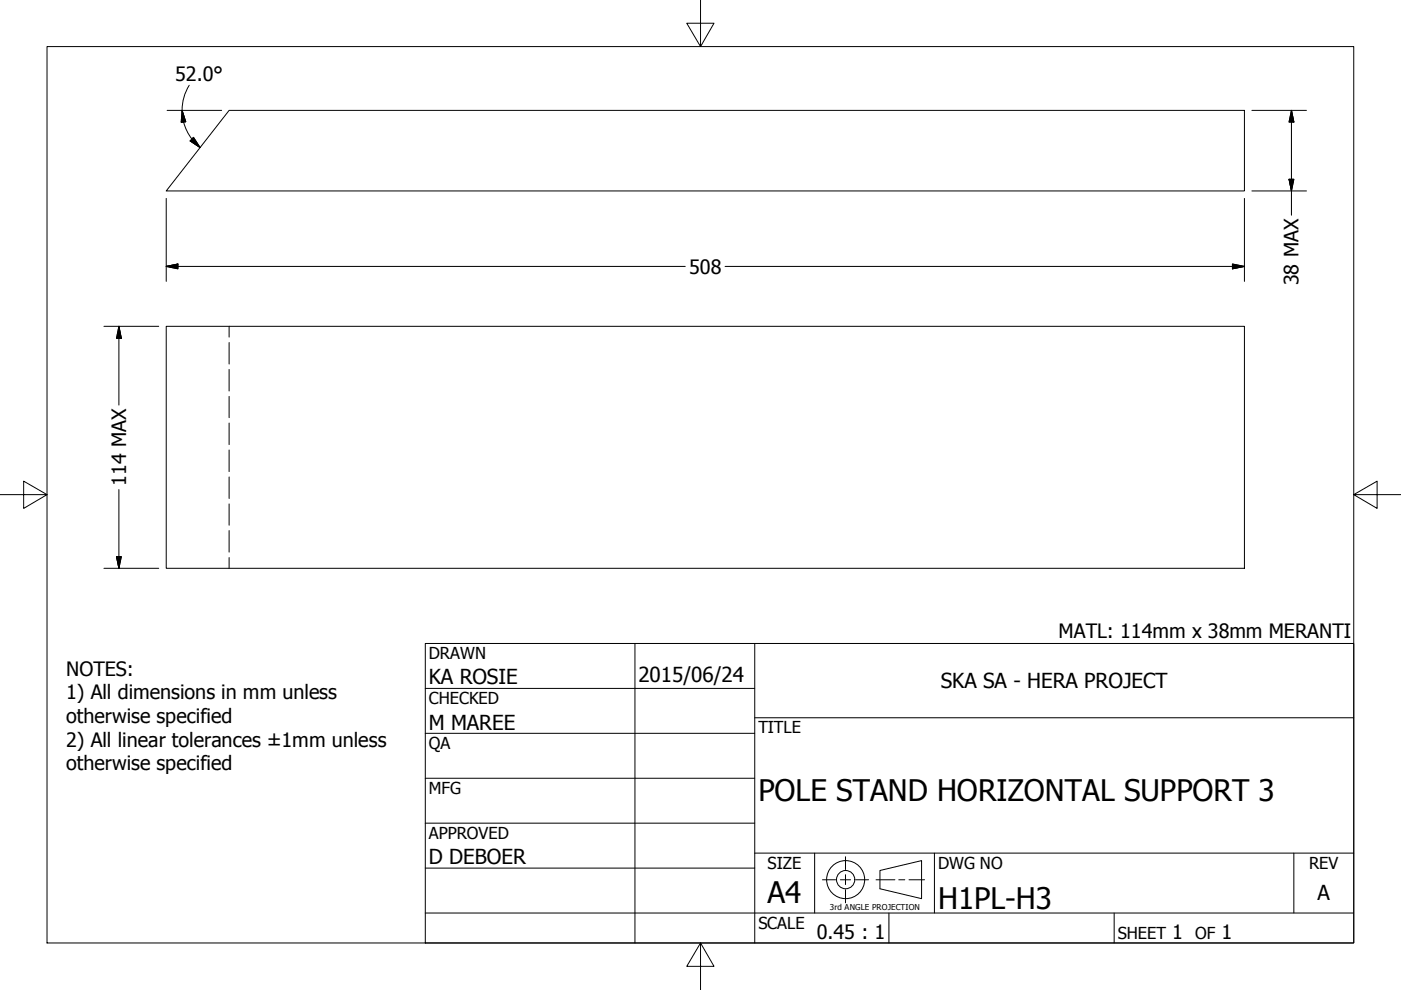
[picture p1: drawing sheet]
<svg xmlns="http://www.w3.org/2000/svg" width="297mm" height="210mm" viewBox="0 0 297 210" stroke-linecap="round" stroke-linejoin="round" font-family="sans-serif">
<!-- layer: Visible (ANSI) -->
<path d="M48.6 23.4h215.2v17.1h-228.6zM35.2 69.2h228.6v51.3h-228.6z" fill="none" stroke="#000" stroke-width=".21"/>
<!-- layer: Hidden (ANSI) -->
<path d="M48.6 69.2v2.3M48.6 72.6v4.6M48.6 78.3v4.6M48.6 84v4.6M48.6 89.7v4.6M48.6 95.4v4.6M48.6 101.1v4.6M48.6 106.8v4.6M48.6 112.5v4.6M48.6 118.2v2.3" fill="none" stroke="#000" stroke-width=".21"/>
<!-- layer: Border (ANSI) -->
<path d="M148.5 -.1v10l-2.9-5h5.8l-2.9 5M10 9.9h277v190h-277zM0 104.9h10l-5-2.9v5.8l5-2.9M287 104.9l5 2.9v-5.8l-5 2.9h10M148.5 199.9l2.9 5h-5.8l2.9-5v10" fill="none" stroke="#000" stroke-width=".21"/>
<!-- layer: Title (ANSI) -->
<g fill="none" stroke="#000" stroke-width=".21">
<path d="M90.2 136.4h196.8v63.5h-196.8zM134.6 136.4v63.5M160 136.4v63.5M90.2 146h69.8M90.2 155.5h69.8M160 152.2h127M90.2 165h69.8M90.2 174.5h69.8M90.2 193.6h196.8M90.2 184.1h69.8M160 180.9h127M172.7 180.9v12.7"/>
<path d="M188.5 193.6v6.3M198.1 180.9v12.7M236.2 193.6v6.3M274.3 180.9v12.7"/>
</g>
<!-- layer: Dimension (ANSI) -->
<g fill="none" stroke="#000" stroke-width=".21">
<path d="M40.1 18.1a10 10 0 0 0-1.5 5.3M35.4 23.4h11.6M38.6 23.4l.8 2.4-1 .1zM38.6 23.4a10 10 0 0 0 .9 4.1l1.2 2M40.6 29.5l1.8 1.8M41 29.1l1.4 2.2-2.1-1.4zM265.4 23.4h11.6M273.3 38h1l-.5 2.5zM273.8 23.4l.5 2.5h-1zM273.8 23.4v22.2M35.2 56.5l2.5-.5v1zM35.2 56.5h110.1"/>
<path d="M35.2 42.1v17.6M153.7 56.5h110.1M261.3 56l2.5 .5-2.5 .5zM263.8 42.1v17.6M265.4 40.5h11.6M22 69.2h11.7M25.2 69.2l.5 2.5h-1zM25.2 69.2v16.7M24.7 118h1l-.5 2.5zM25.2 103.8v16.7M22 120.5h11.7"/>
</g>
<g fill="#000" stroke="#000" stroke-width=".21">
<path d="M38.6 23.4l.8 2.4zM38.6 23.4l.8 2.4-1 .1zM40.3 29.9l2.1 1.4zM41 29.1l1.4 2.2-2.1-1.4zM273.3 38l.5 2.5zM273.3 38h1l-.5 2.5zM273.8 23.4l.5 2.5zM273.8 23.4l.5 2.5h-1zM35.2 56.5l2.5-.5zM35.2 56.5l2.5-.5v1zM261.3 57l2.5-.5zM261.3 56l2.5 .5-2.5 .5z"/>
<path d="M25.2 69.2l.5 2.5zM25.2 69.2l.5 2.5h-1zM24.7 118l.5 2.5zM24.7 118h1l-.5 2.5z"/>
</g>
<!-- layer: Sketch Geometry (ANSI) -->
<g fill="none" stroke="#000" stroke-width=".21">
<path d="M174.4 186.5h2.8M178.2 186.5h2.1M179.3 181.6v2.8M179.3 185.5v2.1M179.3 188.6v2.8M181.4 186.5h2.7M185.7 186.5h4M186.6 184.6l8.8-2.1v8l-8.8-2.1zM190.6 186.5h1.2M192.7 186.5h3.3"/>
<circle cx="179.3" cy="186.5" r="4"/>
<circle cx="179.3" cy="186.5" r="1.94"/>
</g>
<g font-size="6.3">
<text x="160.8" y="169.8">POLE STAND HORIZONTAL SUPPORT 3</text>
<text x="162.8" y="191.4">A4</text>
<text x="198.9" y="192.7">H1PL-H3</text>
</g>
<g font-size="4.4">
<text x="90.9" y="145.1">KA ROSIE</text>
<text x="135.4" y="144.5">2015/06/24</text>
<text x="199.5" y="145.9">SKA SA - HERA PROJECT</text>
<text x="90.9" y="154.7">M MAREE</text>
<text x="90.9" y="183.2">D DEBOER</text>
<text x="279.3" y="190.7">A</text>
</g>
<g font-size="4.2">
<text x="37.1" y="17.2">52.0°</text>
<text x="146.1" y="58">508</text>
<text x="275.3" y="60.5" transform="rotate(-90 275.3 60.5)">38 MAX</text>
<text x="26.7" y="103" transform="rotate(-90 26.7 103)">114 MAX</text>
<text x="224.4" y="135.3">MATL: 114mm x 38mm MERANTI</text>
<text x="14" y="143.2">NOTES:</text>
<text x="14" y="148.2">1) All dimensions in mm unless</text>
<text x="14" y="153.3">otherwise specified</text>
<text x="14" y="158.3">2) All linear tolerances ±1mm unless</text>
<text x="14" y="163.3">otherwise specified</text>
<text x="173.2" y="199.1">0.45 : 1</text>
<text x="248.5" y="199.1">1</text>
<text x="259" y="199.1">1</text>
</g>
<g font-size="3.5">
<text x="90.9" y="139.7">DRAWN</text>
<text x="90.9" y="149.3">CHECKED</text>
<text x="160.8" y="155.5">TITLE</text>
<text x="90.9" y="158.8">QA</text>
<text x="90.9" y="168.3">MFG</text>
<text x="90.9" y="177.8">APPROVED</text>
<text x="162.8" y="184.2">SIZE</text>
<text x="198.9" y="184.2">DWG NO</text>
<text x="277.6" y="184.2">REV</text>
<text x="160.8" y="196.9">SCALE</text>
<text x="237" y="199.1">SHEET</text>
<text x="253.4" y="199.1">OF</text>
</g>
<text font-size="1.7" x="176" y="192.9">3rd ANGLE PROJECTION</text>
</svg>
